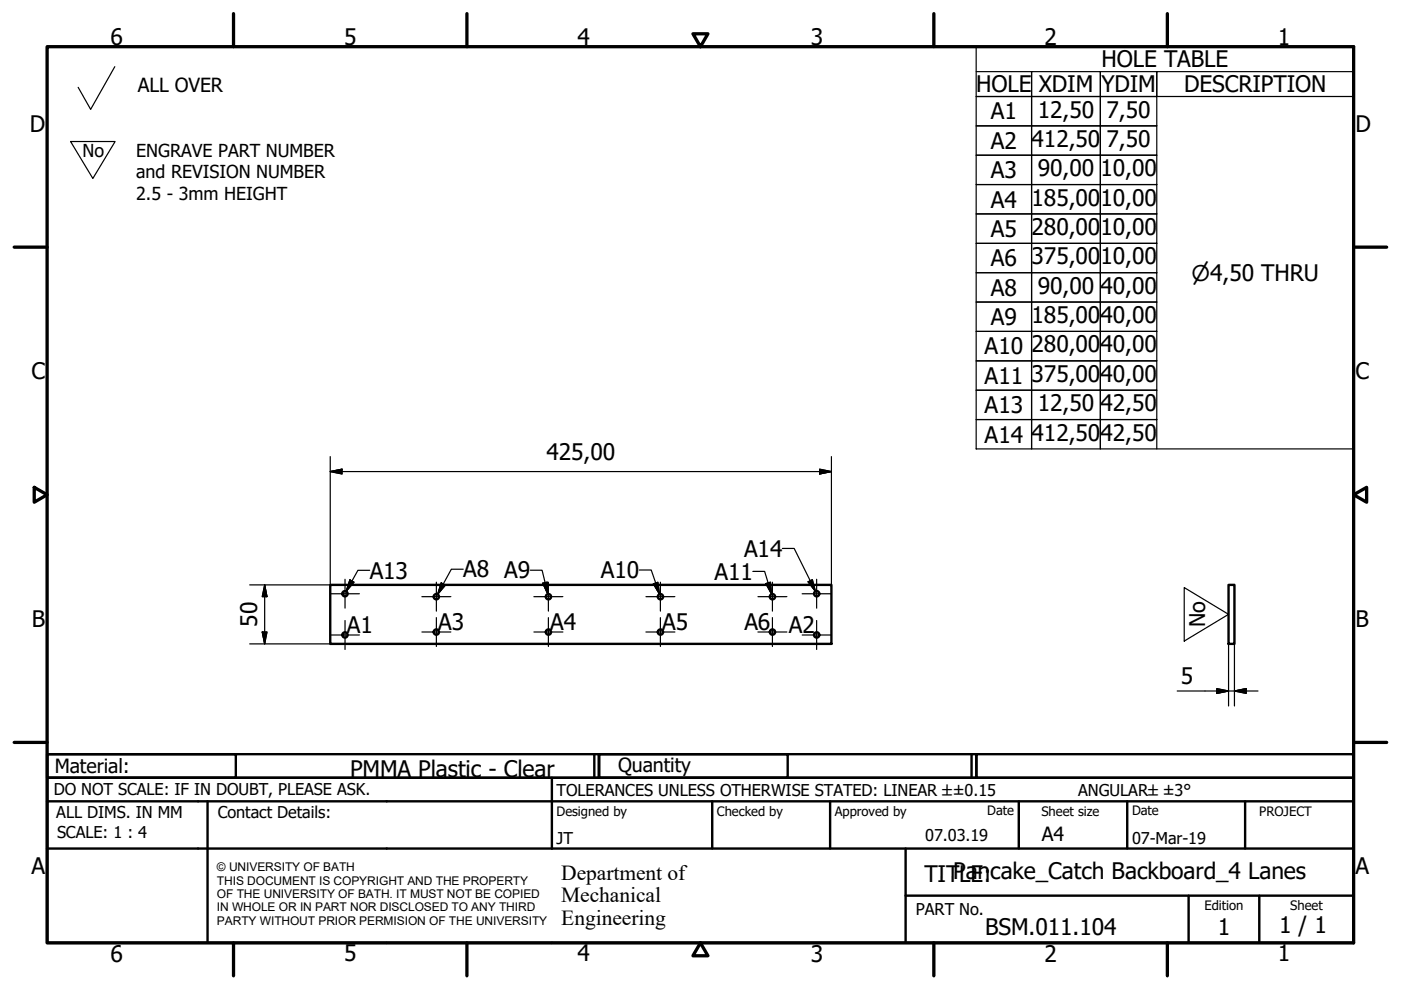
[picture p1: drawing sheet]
<svg xmlns="http://www.w3.org/2000/svg" width="297mm" height="210mm" viewBox="0 0 297 210" stroke-linecap="round" stroke-linejoin="round" font-family="sans-serif">
<!-- layer: Visible (ISO) -->
<g fill="none" stroke="#000" stroke-width=".51">
<path d="M70 124h106.3v12.5h-106.3zM260.5 124h1.2v12.5h-1.2z"/>
<circle cx="73.1" cy="125.9" r=".56"/>
<circle cx="73.1" cy="134.6" r=".56"/>
<circle cx="92.5" cy="134" r=".56"/>
<circle cx="92.5" cy="126.5" r=".56"/>
<circle cx="116.3" cy="134" r=".56"/>
<circle cx="116.3" cy="126.5" r=".56"/>
<circle cx="140" cy="134" r=".56"/>
<circle cx="140" cy="126.5" r=".56"/>
<circle cx="163.8" cy="134" r=".56"/>
<circle cx="163.8" cy="126.5" r=".56"/>
<circle cx="173.2" cy="134.6" r=".56"/>
<circle cx="173.2" cy="125.9" r=".56"/>
</g>
<!-- layer: Border (ISO) -->
<g fill="none" stroke="#000" stroke-width=".7">
<path d="M10 9.9h277v190h-277zM49.5 2.9v7M99 2.9v7M146.9 7.2h3.2l-1.6 2.7zM198 2.9v7M247.5 2.9v7M3 52.4h7M287 52.4h7M7.3 103.3l2.7 1.6-2.7 1.6zM287 104.9l2.8-1.6v3.2zM3 157.4h7M287 157.4h7"/>
<path d="M49.5 199.9v7M99 199.9v7M148.5 199.9l1.6 2.7h-3.2zM198 199.9v7M247.5 199.9v7"/>
</g>
<!-- layer: Title (ISO) -->
<g fill="none" stroke="#000" stroke-width=".51">
<path d="M10 159.9h40v5h-40zM10 159.9h117v5h-117zM126 159.9v5M127 159.9h40v5h-40zM127 159.9h80v5h-80zM206 159.9v5M207 159.9h80v5h-80zM10 169.9v-5h277v5M10 169.9h277v30h-277zM10 179.9h277M44 169.9v30M117 164.9v15"/>
<path d="M151 169.9v10M176 169.9v10M192 179.9v20M216 169.9v10M239 169.9v10M264 169.9v10M192 189.9h95M252 189.9v10M267 189.9v10"/>
</g>
<!-- layer: Sketch Geometry (ISO) -->
<path d="M24.3 14.1l-5.1 9.1-2.6-4.7M15 30h9.4l-4.7 7.8zM251.1 124.6l9.4 5.7-9.4 5.6z" fill="none" stroke="#000" stroke-width=".25"/>
<path d="M269.9 130.2v.1" fill="none" stroke="#fff" stroke-width=".21"/>
<!-- layer: Dimension (ISO) -->
<g fill="none" stroke="#000" stroke-width=".25">
<path d="M70 100l2.5-.5v1zM70 100h106.3M70 96.8v27.2h-17.1M173.8 99.5l2.5 .5-2.5 .5zM176.3 96.8v27.2M52.9 136.5h17.1M55.6 134h1l-.5 2.5zM56.1 124l.5 2.5h-1zM56.1 124v12.5M260.5 136.5v13.2M261.7 136.5v13.2M249.6 146.5h17.1"/>
<path d="M258 146l2.5 .5-2.5 .5zM261.7 146.5l2.5-.5v1z"/>
</g>
<path d="M70 100l2.5-.5zM70 100l2.5-.5v1zM173.8 100.5l2.5-.5zM173.8 99.5l2.5 .5-2.5 .5zM55.6 134l.5 2.5zM55.6 134h1l-.5 2.5zM56.1 124l.5 2.5zM56.1 124l.5 2.5h-1zM258 147l2.5-.5zM258 146l2.5 .5-2.5 .5zM261.7 146.5l2.5-.5zM261.7 146.5l2.5-.5v1z" fill="#000" stroke="#000" stroke-width=".25"/>
<!-- layer: Symbol (ISO) -->
<g fill="none" stroke="#000" stroke-width=".25">
<path d="M207 15.2h11.7v5.3h-11.7h11.7v6.2h-11.7h11.7v6.2h-11.7h11.7v6.2h-11.7h11.7v6.3h-11.7h11.7v6.2h-11.7h11.7v6.2h-11.7h11.7v6.2h-11.7h11.7v6.3h-11.7h11.7v6.2h-11.7h11.7v6.2h-11.7h11.7v6.3h-11.7h11.7v6.2v-6.2h14.6v6.2v-6.2h12v6.2M207 9.9h80v85.3h-80zM218.7 15.2h14.6v5.3h-14.6zM233.3 15.2h12v5.3h-12zM287 15.2h-41.7v5.3h41.7M218.7 20.5h14.6v6.2h-14.6zM218.7 26.7h14.6v6.2h-14.6zM218.7 32.9h14.6v6.2h-14.6zM218.7 39.1h14.6v6.3h-14.6zM233.3 20.5h12v6.2h-12zM233.3 26.7h12v6.2h-12zM233.3 32.9h12v6.2h-12z"/>
<path d="M233.3 39.1h12v6.3h-12zM218.7 45.4h14.6v6.2h-14.6zM218.7 51.6h14.6v6.2h-14.6zM218.7 57.8h14.6v6.2h-14.6zM233.3 45.4h12v6.2h-12zM233.3 51.6h12v6.2h-12zM233.3 57.8h12v6.2h-12zM218.7 64h14.6v6.3h-14.6zM218.7 70.3h14.6v6.2h-14.6zM218.7 76.5h14.6v6.2h-14.6zM233.3 64h12v6.3h-12zM233.3 70.3h12v6.2h-12z"/>
<path d="M233.3 76.5h12v6.2h-12zM218.7 82.7h14.6v6.3h-14.6zM233.3 82.7h12v6.3h-12zM165.9 116.3h2.5l4.5 9.1M74.2 123l.9 .4-1.7 2zM78.4 120.9h-2.5l-2.5 4.5M93.6 123.6l.8 .5-1.6 1.9zM98.2 120.7h-2.5l-2.9 5.3M112.4 120.9h2.5l1.2 5.1M115.1 123.6l.9-.2 .1 2.6zM135.6 120.9h2.5l1.7 5.1M138.5 123.8l1-.3 .3 2.5z"/>
<path d="M159.6 121.2h2.5l1.5 4.8M162.4 123.7l.9-.3 .3 2.6zM171.3 123.4l.9-.5 .7 2.5z"/>
</g>
<path d="M74.2 123l-.8 2.4zM74.2 123l.9 .4-1.7 2zM93.6 123.6l-.8 2.4zM93.6 123.6l.8 .5-1.6 1.9zM115.1 123.6l1 2.4zM115.1 123.6l.9-.2 .1 2.6zM138.5 123.8l1.3 2.2zM138.5 123.8l1-.3 .3 2.5zM162.4 123.7l1.2 2.3zM162.4 123.7l.9-.3 .3 2.6zM171.3 123.4l1.6 2zM171.3 123.4l.9-.5 .7 2.5z" fill="#000" stroke="#000" stroke-width=".25"/>
<!-- layer: Center Mark (ISO) -->
<g fill="none" stroke="#000" stroke-width=".25">
<path d="M70.1 134.6h6.1M70.1 125.9h6.1M73.2 131.6v6.1M73.2 122.8v6.1M89.5 126.5h6.1M89.5 134h6.1M92.5 123.4v6.2M92.5 131v6.1M113.2 134h6.1M113.2 126.5h6.1M116.3 131v6.1M116.3 123.4v6.2"/>
<path d="M136.9 134h6.2M136.9 126.5h6.2M140 131v6.1M140 123.4v6.2M160.7 126.5h6.1M160.7 134h6.1M163.8 123.4v6.2M163.8 131v6.1M170.1 134.6h6.1M170.1 125.9h6.1M173.1 131.6v6.1M173.1 122.8v6.1"/>
</g>
<g font-size="4.8">
<text x="23.4" y="9.5">6</text>
<text x="72.9" y="9.5">5</text>
<text x="122.4" y="9.5">4</text>
<text x="171.9" y="9.5">3</text>
<text x="221.4" y="9.5">2</text>
<text x="270.9" y="9.5">1</text>
<text x="233.5" y="14.3">HOLE TABLE</text>
<text x="207" y="19.6">HOLE</text>
<text x="220.2" y="19.6">XDIM</text>
<text x="233.5" y="19.6">YDIM</text>
<text x="251" y="19.6">DESCRIPTION</text>
<text x="6.3" y="27.9">D</text>
<text x="210.1" y="25.3">A1</text>
<text x="220" y="24.9">12,50</text>
<text x="234.6" y="24.9">7,50</text>
<text x="287.4" y="27.9">D</text>
<text x="210.1" y="31.6">A2</text>
<text x="218.7" y="31.2">412,50</text>
<text x="234.6" y="31.2">7,50</text>
<text x="210.1" y="37.8">A3</text>
<text x="220" y="37.4">90,00</text>
<text x="233.3" y="37.4">10,00</text>
<text x="210.1" y="44">A4</text>
<text x="218.7" y="43.6">185,00</text>
<text x="233.3" y="43.6">10,00</text>
<text x="210.1" y="50.2">A5</text>
<text x="218.7" y="49.8">280,00</text>
<text x="233.3" y="49.8">10,00</text>
<text x="210.1" y="56.4">A6</text>
<text x="218.7" y="56.1">375,00</text>
<text x="233.3" y="56.1">10,00</text>
<text x="210.1" y="62.7">A8</text>
<text x="220" y="62.3">90,00</text>
<text x="233.3" y="62.3">40,00</text>
<text x="210.1" y="68.9">A9</text>
<text x="218.7" y="68.5">185,00</text>
<text x="233.3" y="68.5">40,00</text>
<text x="208.8" y="75.1">A10</text>
<text x="218.7" y="74.7">280,00</text>
<text x="233.3" y="74.7">40,00</text>
<text x="6.7" y="80.4">C</text>
<text x="208.8" y="81.4">A11</text>
<text x="218.7" y="81">375,00</text>
<text x="233.3" y="81">40,00</text>
<text x="287.4" y="80.4">C</text>
<text x="208.8" y="87.6">A13</text>
<text x="220" y="87.2">12,50</text>
<text x="233.3" y="87.2">42,50</text>
<text x="208.8" y="93.8">A14</text>
<text x="218.7" y="93.4">412,50</text>
<text x="233.3" y="93.4">42,50</text>
<text x="115.8" y="97.6">425,00</text>
<text x="157.8" y="118">A14</text>
<text x="78.4" y="122.7">A13</text>
<text x="98.2" y="122.4">A8 A9</text>
<text x="127.4" y="122.6">A10</text>
<text x="151.5" y="122.9">A11</text>
<text x="6.8" y="132.9">B</text>
<text x="54.5" y="132.9" transform="rotate(-90 54.5 132.9)">50</text>
<text x="73.5" y="134.2">A1</text>
<text x="92.9" y="133.5">A3</text>
<text x="116.7" y="133.6">A4</text>
<text x="140.4" y="133.5">A5</text>
<text x="157.8" y="133.6">A6</text>
<text x="167.2" y="134.2">A2</text>
<text x="287.4" y="132.9">B</text>
<text x="250.4" y="144.9">5</text>
<text x="74.2" y="164.8">PMMA Plastic - Clear</text>
<text x="6.7" y="185.4">A</text>
<text x="287.4" y="185.4">A</text>
<text x="196" y="187">TITPLaEn:cake_Catch Backboard_4 Lanes</text>
<text x="271.2" y="197.9">1 / 1</text>
<text x="23.4" y="203.9">6</text>
<text x="72.9" y="203.8">5</text>
<text x="122.4" y="203.8">4</text>
<text x="171.9" y="203.9">3</text>
<text x="208.9" y="198.2">BSM.011.104</text>
<text x="221.4" y="203.9">2</text>
<text x="258.2" y="198.2">1</text>
<text x="270.9" y="203.8">1</text>
</g>
<g font-size="4.6">
<text x="252.6" y="59.5">⌀4,50 THRU</text>
<text x="255.5" y="133" transform="rotate(-90 255.5 133)">No</text>
<text x="119" y="186.5">Department of</text>
<text x="119" y="191.3">Mechanical</text>
<text x="119" y="196">Engineering</text>
</g>
<g font-size="4.1">
<text x="29.2" y="19.6">ALL OVER</text>
<text x="11.6" y="163.9">Material:</text>
<text x="131" y="163.7">Quantity</text>
<text x="220.9" y="178.4">A4</text>
</g>
<g font-size="3.8">
<text x="17.5" y="33.4">No</text>
<text x="28.9" y="33.2">ENGRAVE PART NUMBER</text>
<text x="28.9" y="37.8">and REVISION NUMBER</text>
<text x="28.9" y="42.3">2.5 - 3mm HEIGHT</text>
</g>
<g font-size="3.5">
<text x="11.4" y="168.5">DO NOT SCALE: IF IN DOUBT, PLEASE ASK.</text>
<text x="11.9" y="173.5">ALL DIMS. IN MM</text>
<text x="46.2" y="173.5">Contact Details:</text>
<text x="118" y="168.8">TOLERANCES UNLESS OTHERWISE STATED: LINEAR ±±0.15</text>
<text x="228.6" y="168.8">ANGULAR±±3°</text>
<text x="12.1" y="177.6">SCALE: 1 : 4</text>
<text x="118" y="178.9">JT</text>
<text x="196.2" y="178.3">07.03.19</text>
<text x="240" y="178.9">07-Mar-19</text>
<text x="194.2" y="194.1">PART No.</text>
</g>
<g font-size="2.8">
<text x="118" y="173">Designed by</text>
<text x="152" y="173">Checked by</text>
<text x="177" y="173">Approved by</text>
<text x="209.3" y="172.9">Date</text>
<text x="220.8" y="173">Sheet size</text>
<text x="240" y="172.9">Date</text>
<text x="267" y="172.9">PROJECT</text>
<text x="255.4" y="193">Edition</text>
<text x="273.6" y="193">Sheet</text>
</g>
<g font-size="2.5">
<text x="46" y="184.7">© UNIVERSITY OF BATH</text>
<text x="46" y="187.6">THIS DOCUMENT IS COPYRIGHT AND THE PROPERTY</text>
<text x="46" y="190.4">OF THE UNIVERSITY OF BATH. IT MUST NOT BE COPIED</text>
<text x="46" y="193.2">IN WHOLE OR IN PART NOR DISCLOSED TO ANY THIRD</text>
<text x="46" y="196.1">PARTY WITHOUT PRIOR PERMISION OF THE UNIVERSITY</text>
</g>
</svg>
